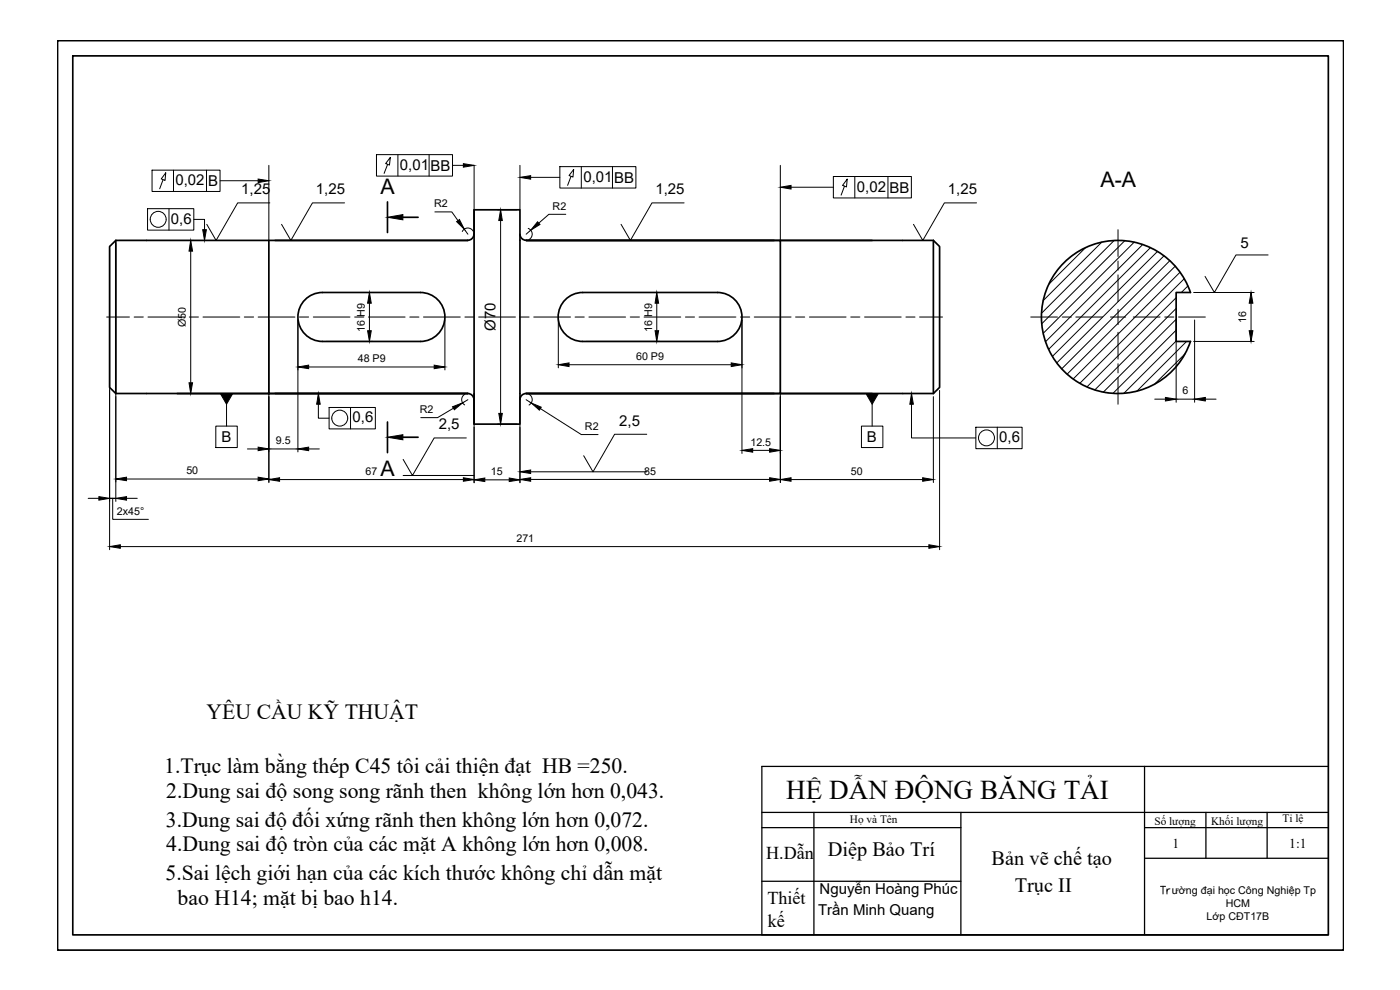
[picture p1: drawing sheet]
<svg xmlns="http://www.w3.org/2000/svg" width="420mm" height="297mm" viewBox="0 0 420 297" stroke-linecap="round" stroke-linejoin="round" font-family="sans-serif">
<!-- layer: 1. NET DAM -->
<g fill="none" stroke="#000" stroke-width=".51">
<path d="M17.3 12.2h385.9v272.9h-385.9zM21.8 16.8h376.9v263.7h-376.9zM34.8 72.1l-1.9 1.9v42.2l1.9 1.9M34.8 72.1h105.6M34.8 72.1v46M80.7 72.1v46M142.2 70.3a1.84 1.84 0 0 1-1.8 1.8M142.3 70.3v-7.4h13.7v64.4h-13.7v-9.2M142.3 62.9v64.4M156 70.3a1.84 1.84 0 0 0 1.9 1.8M280.1 72.1l1.9 1.9v42.2l-1.9 1.9M280.1 72.1h-122.2h76.3v46h-76.3h122.2"/>
<path d="M280.1 72.1v46M319.2 78.9a23 23 0 0 1 38.1 8.9h-4.3v14.6h4.3a23 23 0 0 1-33.9 12.2 23 23 0 0 1-4.2-35.7zM91.9 89.6a7.3 7.3 0 0 1 4.9-1.8h29.4a7.3 7.3 0 0 1 7.3 7.3 7.3 7.3 0 0 1-7.3 7.3h-29.4a7.3 7.3 0 0 1-6.9-4.7 7.3 7.3 0 0 1 2-8.1zM170 89.6a7.3 7.3 0 0 1 4.9-1.8h40.4a7.3 7.3 0 0 1 7.4 7.3 7.3 7.3 0 0 1-7.4 7.3h-40.4a7.3 7.3 0 0 1-6.9-4.7 7.3 7.3 0 0 1 2-8.1zM34.8 118.1h105.6M140.4 118.1a1.84 1.84 0 0 1 1.8 1.8M157.9 118.1a1.84 1.84 0 0 0-1.9 1.8"/>
</g>
<circle cx="80.7" cy="118.1" r=".22" fill="#000" stroke="#000" stroke-width=".3"/>
<!-- layer: AM_7 -->
<g fill="none" stroke="#000" stroke-width=".3">
<path d="M335.5 68.9v8.1M335.5 78.3v2.8M32 95.1h6.9M40.3 95.1h2.7M44.4 95.1h11M56.8 95.1h2.8M60.9 95.1h11.1M73.3 95.1h2.8M77.5 95.1h11M89.9 95.1h2.7M94 95.1h11M106.4 95.1h2.8"/>
<path d="M110.6 95.1h11M123 95.1h2.7M127.1 95.1h11M139.5 95.1h2.8M143.6 95.1h11.1M156 95.1h2.8M160.2 95.1h11M172.6 95.1h2.7M176.7 95.1h11M189.1 95.1h2.8M193.3 95.1h11M205.7 95.1h2.7"/>
<path d="M209.8 95.1h11.1M222.2 95.1h2.8M226.4 95.1h11M238.8 95.1h2.7M242.9 95.1h11M255.3 95.1h2.8M259.5 95.1h11M271.9 95.1h2.7M276 95.1h6.9M309.3 95.1h8.1M318.8 95.1h2.7M322.9 95.1h8"/>
<path d="M333.2 95.1h4.6M335.5 82.5v8M335.5 92.8v4.6M335.5 99.7v8M340.1 95.1h8M349.5 95.1h2.8M353.7 95.1h8M335.5 109.1v2.8M335.5 113.2v8.1"/>
</g>
<!-- layer: 4. NET MANH -->
<path d="M116.3 60.6v9.2M120.9 65.2h4.6M116.3 126.6v9.2M120.9 131.2h4.6" fill="none" stroke="#000" stroke-width=".51"/>
<path d="M116.3 65.2l4.6-.8v1.6zM116.3 131.2l4.6-.8v1.6z" fill="#000" stroke="#000" stroke-width=".3"/>
<!-- layer: AM_8 -->
<g fill="none" stroke="#000" stroke-width=".3">
<path d="M325.8 74.3l-11.1 11M330.7 72.6l-17.6 17.6M334.4 72.1l-21.8 21.9M337.6 72.2l-25 25M340.4 72.6l-27.3 27.4M342.9 73.4l-29.1 29.1M345.3 74.3l-30.6 30.5M347.4 75.4l-31.6 31.5M349.3 76.8l-32.1 32.1M351.1 78.2l-32.5 32.5M352.7 79.8l-32.4 32.5M353 89.3l-26.8 26.8"/>
<path d="M353 92.5l-24.5 24.5M353 95.8l-21.9 21.8M353 99.1l-19 18.9M354.2 81.7l-32.1 32M355.4 83.6l-31.3 31.4M356.5 85.8l-2 2M353 102.3l-15.7 15.7M355.7 106.1l-9.2 9.2M356.1 102.4l-14.9 15"/>
</g>
<!-- layer: AM_5 -->
<g fill="none" stroke="#000" stroke-width=".3">
<path d="M45.6 51.1h20.4v6.3h-20.4zM48.9 53.9l-1 2.7M49.7 51.9l-.2 2.2-1.1-.4zM52.1 51.1v6.3M62 51.1v6.3M66 54.2h11.5M113 46.4h22.8v6.4h-22.8zM116.3 49.3l-1 2.7M117.1 47.2l-.2 2.3-1.2-.4zM119.4 46.4v6.4M128.8 46.4v6.4M135.8 49.6h3.3"/>
<path d="M159.3 53.2h8.7M168 50h22.8v6.4h-22.8zM171.4 52.9l-1.1 2.7M172.2 50.8l-.2 2.3-1.2-.4zM174.5 50v6.4M183.8 50v6.4M237.4 56.2h12.7M250.1 53h23.4v6.4h-23.4zM253.4 55.8l-1 2.7M254.3 53.8l-.3 2.3-1.1-.5zM256.5 53v6.4M266.5 53v6.4"/>
<path d="M32.9 74.9v90M34.8 73.1v77.4M35.6 72.1h22.6M44.3 62.6h13.9v6.4h-13.9zM50.7 62.6v6.4M57.2 75.4v39.5M58.2 65.8h3.2v3.1M81 60.9h-9.7l-6.4 11.2-2.8-4.8M103.4 60.9h-9.6l-6.5 11.2-2.8-4.8M130.5 63.6h5.1l1.9 2.6M139.4 68.8l1 1.5M142 69.4a1.84 1.84 0 0 0-3.3 .1"/>
<path d="M149.3 62.9h5.9M150.2 66.2v57.8M158.5 68.5a1.84 1.84 0 0 1 1.2 1.6 1.84 1.84 0 0 1-.9 1.8M159.3 69.1l-1.4 1.2M169.8 64.3h-5.1l-3 2.7M205.3 60.9h-9.6l-6.5 11.2-2.8-4.8M293.1 60.9h-9.7l-6.5 11.2-2.7-4.8M380.6 76.5h-9.7l-6.5 11.3-2.7-4.9M80.7 96v48.8M89.4 96v39.6M97.7 87.8h14.1M110.9 91v8.2"/>
<path d="M133.5 96v15M167.6 96v14.4M175.8 87.8h22.2M197.1 91v8.2M222.7 96v40.1M234.2 96v48.8M353 96v24.7M358.2 87.8h18.2M358.5 96v24.7M375.5 91v8.2M35.6 118.1h22.6M92.6 110.1h37.7"/>
<path d="M97.7 102.4h14.1M139.5 118.3a1.84 1.84 0 0 0 0 3.2M140.4 119.9l-1.5 1M142.3 119v25.9M156 119v25.9M157.9 119.9l1.5 1M158.8 118.3a1.84 1.84 0 0 1 0 3.2M170.8 109.4h48.7M175.8 102.4h22.2M271.9 118.1h2.6M280.1 119v25.8M282 117.1v47.8"/>
<path d="M346.5 119.8h3.3M353 119.8h5.5M358.2 102.4h18.2M361.7 119.8h3.3M64.8 127.8h6.4v6.5h-6.4zM68 121.3v6.5M74.3 134.7h3.2M80.7 134.7h8.7M92.6 134.7h3.2M95.5 121.3v4.2h3.3M98.8 122.3h13.8v6.4h-13.8zM105.2 122.3v6.4"/>
<path d="M136.1 122.5l-4.8 2.8h-5M140 131.4h-9.7l-6.5 11.3-2.8-4.9M149.3 127.3h5.9M162.2 122.6l12.3 7.8h5M194.1 130.3h-9.7l-6.4 11.3-2.8-4.9M225.9 135.1h5.1M258.5 127.8h6.5v6.5h-6.5zM261.7 121.3v6.5M273.6 121.3v10.1h19.3M292.9 128.2h13.8v6.4h-13.8zM299.3 128.2v6.4M26.5 149.5h3.2"/>
<path d="M32.9 149.5h1.9h-1.9M33.8 149.5v6.3h10.7M38 143.7h39.5M38 149.5h3.2M83.9 143.9h55.2M121 142.7h21.3M145.5 144h7.3M159.3 141.6h34.8M159.3 143.8h71.7M237.4 143.9h39.5M36.1 164h242.7"/>
<circle cx="47.5" cy="65.8" r="2.39"/>
<circle cx="102" cy="125.5" r="2.39"/>
<circle cx="296.1" cy="131.4" r="2.39"/>
</g>
<g fill="#000" stroke="#000" stroke-width=".3">
<path d="M77.5 53.7l3.2 .5-3.2 .6zM139.1 49.1l3.2 .5-3.2 .6zM156 53.2l3.3-.5v1.1zM234.2 56.2l3.2-.6v1.1zM57.2 72.1l.6 3.3h-1.1zM60.8 68.9h1.1l-.5 3.2zM137 66.5l.9-.6 1.5 2.9zM150.2 62.9l.5 3.3h-1zM161.3 66.5l.8 .9-2.8 1.7zM110.9 87.8l.5 3.2h-1.1zM110.3 99.2h1.1l-.5 3.2zM197.1 87.8l.6 3.2h-1.1z"/>
<path d="M196.6 99.2h1.1l-.6 3.2zM375.5 87.8l.5 3.2h-1.1zM374.9 99.2h1.1l-.5 3.2zM56.7 114.9h1.1l-.6 3.2zM89.4 110.1l3.2-.5v1zM130.3 109.6l3.2 .5-3.2 .5zM167.6 109.4l3.2-.5v1.1zM219.5 108.9l3.2 .5-3.2 .6zM349.8 119.3l3.2 .5-3.2 .5zM358.5 119.8l3.2-.5v1zM66.1 118.1h3.8l-1.9 3.2zM77.5 134.2l3.2 .5-3.2 .5z"/>
<path d="M89.4 134.7l3.2-.5v1zM95.5 118.1l.6 3.2h-1.1zM135.8 122l3.1-1.1-2.5 2zM149.7 124h1l-.5 3.3zM159.4 120.9l3 1.3-.5 .9zM222.7 135.1l3.2-.5v1.1zM231 134.6l3.2 .5-3.2 .6zM259.9 118.1h3.7l-1.9 3.2zM273.6 118.1l.5 3.2h-1zM29.7 149l3.2 .5-3.2 .6zM34.8 143.7l3.2-.5v1zM34.8 149.5l3.2-.5v1.1z"/>
<path d="M77.5 143.2l3.2 .5-3.2 .5zM80.7 143.9l3.2-.6v1.1zM139.1 143.3l3.2 .6-3.2 .5zM142.3 144l3.2-.6v1.1zM152.8 143.4l3.2 .6-3.2 .5zM156 143.8l3.3-.5v1.1zM156 141.6l3.3-.6v1.1zM231 143.3l3.2 .5-3.2 .6zM234.2 143.9l3.2-.6v1.1zM276.9 143.3l3.2 .6-3.2 .5zM32.9 164l3.2-.6v1.1zM278.8 163.4l3.2 .6-3.2 .5z"/>
</g>
<!-- layer: 4. NET MANH -->
<path d="M80.7 49.6v22.5M142.3 49.6v13.3M156 49.6v13.3M234.2 49.6v22.5" fill="none" stroke="#000" stroke-width=".3"/>
<!-- layer: netdam -->
<path d="M343.5 230v50.5M398.7 230h-170.1v50.5h170.1M228.6 248.3h59.8M228.6 243.8h170.1M244.3 243.8v36.7M288.4 243.8v36.7M343.5 248.3h55.2M343.5 257.5h55.2M361.9 243.8v13.7M380.3 243.8v13.7M228.6 264.4h59.8" fill="none" stroke="#000" stroke-width=".38"/>
<path d="M348.3 265.9h1.5M349 265.9v2.3M350.2 266.7v1.5M351.1 266.7a.78 .78 0 0 0-.9 .7" fill="none" stroke="#000" stroke-width=".3"/>
<text font-size="8.1" x="236" y="239.8">HỆ DẪN ĐỘNG BĂNG TẢI</text>
<g font-size="6.5">
<text x="62" y="215.7">YÊU CẦU KỸ THUẬT</text>
<text x="49.3" y="231.8">1.Trục làm bằng thép C45 tôi cải thiện đạt HB =250.</text>
<text x="49.9" y="239.3">2.Dung sai độ song song rãnh then không lớn hơn 0,043.</text>
<text x="49.8" y="248">3.Dung sai độ đối xứng rãnh then không lớn hơn 0,072.</text>
<text x="49.9" y="255.5">4.Dung sai độ tròn của các mặt A không lớn hơn 0,008.</text>
<text x="49.7" y="264">5.Sai lệch giới hạn của các kích thước không chỉ dẫn mặt</text>
<text x="53.3" y="271.5">bao H14; mặt bị bao h14.</text>
</g>
<g font-size="6.4">
<text x="114.2" y="58.3">A</text>
<text x="330.3" y="56.2">A-A</text>
<text x="114.2" y="142.7">A</text>
</g>
<g font-size="6.1">
<text x="248.4" y="256.8">Diệp Bảo Trí</text>
<text x="297.6" y="259.4">Bản vẽ chế tạo</text>
<text x="304.5" y="267.5">Trục II</text>
</g>
<g font-size="5.4">
<text x="230" y="257.8">H.Dẫn</text>
<text x="230.3" y="271.2">Thiết</text>
<text x="230.4" y="278.2">kế</text>
</g>
<g font-size="4.5">
<text x="120" y="50.9">0,01</text>
<text x="129.2" y="51.2">BB</text>
<text x="52.7" y="55.5">0,02</text>
<text x="62.4" y="55.8">B</text>
<text x="72.4" y="58.3">1,25</text>
<text x="94.8" y="58.3">1,25</text>
<text x="175.1" y="54.5">0,01</text>
<text x="184.3" y="54.8">BB</text>
<text x="196.7" y="58.3">1,25</text>
<text x="257.2" y="57.5">0,02</text>
<text x="267" y="57.8">BB</text>
<text x="284.5" y="58.3">1,25</text>
<text x="51.3" y="67.1">0,6</text>
<text x="372.3" y="74.5">5</text>
<text x="148.7" y="99.3" transform="rotate(-90 148.7 99.3)">Ø70</text>
<text x="105.8" y="126.7">0,6</text>
<text x="131.7" y="128.9">2,5</text>
<text x="185.8" y="127.7">2,5</text>
<text x="66.5" y="132.7">B</text>
<text x="260.2" y="132.7">B</text>
<text x="299.9" y="132.7">0,6</text>
<text x="246" y="268.3">Nguyễn Hoàng Phúc</text>
<text x="245.5" y="274.5">Trần Minh Quang</text>
</g>
<g font-size="4.1">
<text x="351.9" y="254.3">1</text>
<text x="386.9" y="254.3">1:1</text>
</g>
<g font-size="3.4">
<text x="255.1" y="247.1">Họ và Tên</text>
<text x="346.5" y="247.5">Số lượng</text>
<text x="363.5" y="247.5">Khối lượng</text>
<text x="384.9" y="246.8">Tỉ lệ</text>
</g>
<g font-size="3.2">
<text x="130.3" y="62.2">R2</text>
<text x="165.9" y="62.9">R2</text>
<text x="195.7" y="95" transform="rotate(-90 195.7 95)">H9</text>
<text x="55.8" y="98.1" transform="rotate(-90 55.8 98.1)">Ø50</text>
<text x="109.5" y="99.5" transform="rotate(-90 109.5 99.5)">16 H9</text>
<text x="195.7" y="99.5" transform="rotate(-90 195.7 99.5)">16</text>
<text x="374" y="97" transform="rotate(-90 374 97)">16</text>
<text x="107.4" y="108.7">48 P9</text>
<text x="190.9" y="108">60 P9</text>
<text x="354.9" y="118.4">6</text>
<text x="126" y="123.9">R2</text>
<text x="175.6" y="129">R2</text>
<text x="82.8" y="133.3">9.5</text>
<text x="225.2" y="133.7">12.5</text>
<text x="55.9" y="142.3">50</text>
<text x="109.7" y="142.5">67</text>
<text x="147.3" y="142.5">15</text>
<text x="193.3" y="142.5">85</text>
<text x="255.4" y="142.5">50</text>
<text x="35.1" y="154.4">2x45°</text>
<text x="155" y="162.6">271</text>
<text x="351.7" y="268.2">ường đại học Công Nghiệp Tp</text>
<text x="362.1" y="276">Lớp CĐT17B</text>
<text x="367.9" y="272.1">HCM</text>
</g>
</svg>
